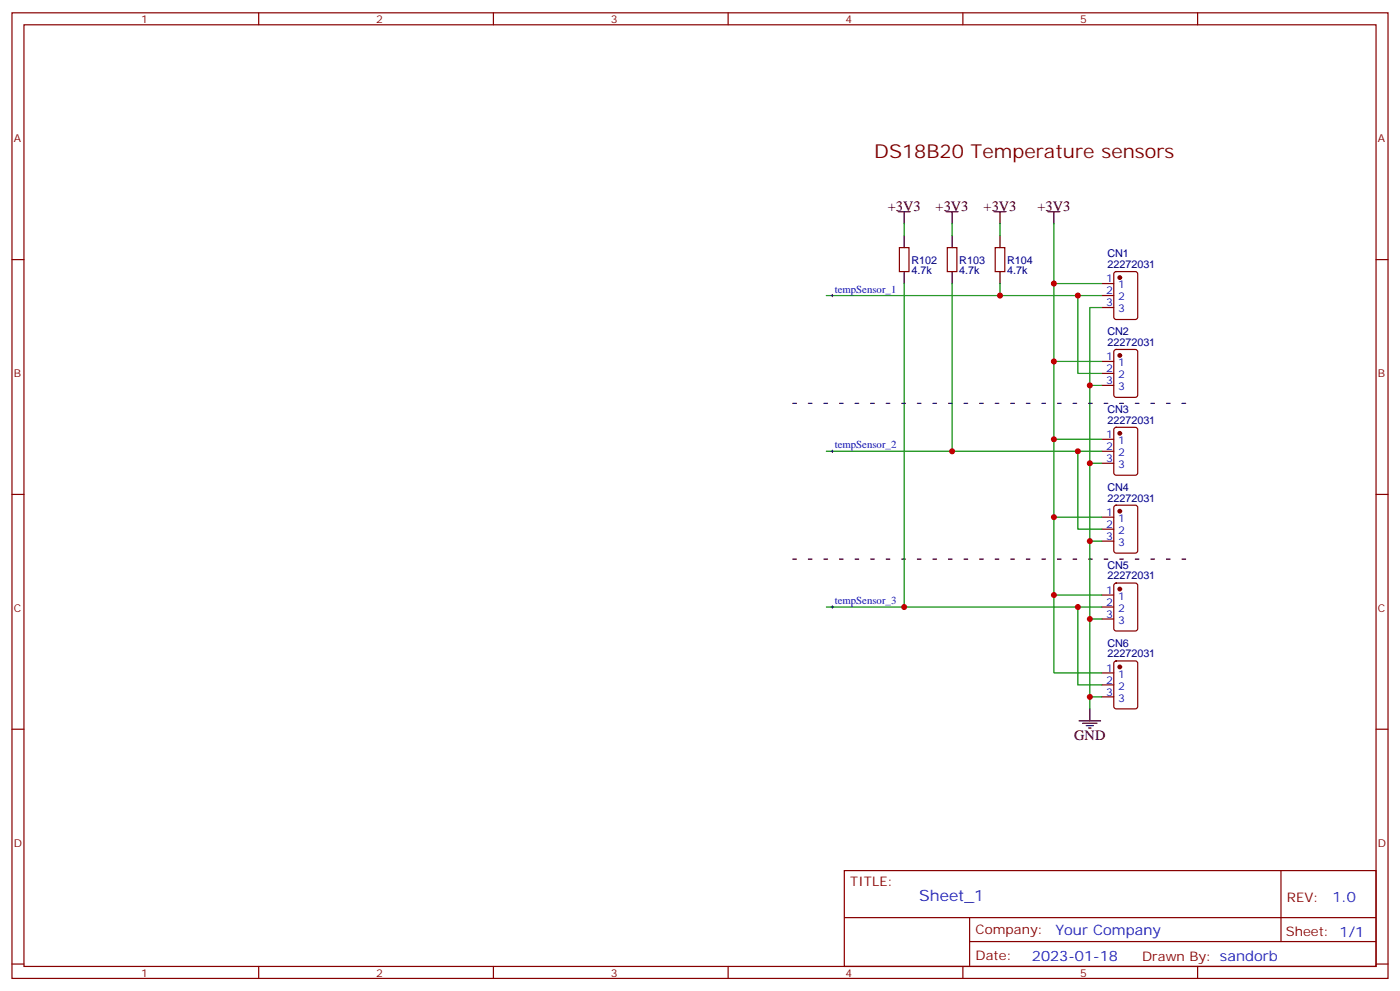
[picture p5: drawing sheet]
<svg xmlns="http://www.w3.org/2000/svg" width="412mm" height="292mm" viewBox="0 0 412 292" stroke-linecap="round" stroke-linejoin="round" font-family="sans-serif">
<g fill="none" stroke="#870000" stroke-width=".35">
<path d="M3.5 3.8h405.4v284.3h-405.4zM7.1 7.3h398.2v277.3h-398.2zM76.2 3.8v3.5M145.3 3.8v3.5M214.5 3.8v3.5M283.6 3.8v3.5M352.8 3.8v3.5M3.5 76.4h3.6M264.9 72.9h2.9v7.1h-2.9zM279 72.9h2.9v7.1h-2.9zM293.2 72.9h2.8v7.1h-2.8zM405.3 76.4h3.6"/>
<path d="M324.6 83.5h3.5M324.6 87h3.5M324.6 90.6h3.5M328.3 80.2l.5-.2h5.6l.7 .4v13l-.4 .6-5.9 .1-.7-.5v-12.9zM324.6 106.4h3.5M324.6 110h3.5M324.6 113.5h3.5M328.3 103.1l.5-.2h5.6l.7 .4v13l-.4 .7h-5.9l-.7-.4v-13zM324.6 129.4h3.5M324.6 132.9h3.5M324.6 136.4h3.5M328.3 126l.5-.2h5.6l.7 .5v12.9l-.4 .7h-5.9l-.7-.4v-13z"/>
<path d="M3.5 145.6h3.6M324.6 152.3h3.5M324.6 155.8h3.5M324.6 159.3h3.5M328.3 149l.5-.2h5.6l.7 .4v13l-.4 .6-5.9 .1-.7-.5v-12.9zM405.3 145.6h3.6M324.6 175.2h3.5M324.6 178.8h3.5M328.3 171.9l.5-.2h5.6l.7 .4v13l-.4 .7h-5.9l-.7-.5v-12.9zM324.6 182.3h3.5M324.6 198.2h3.5M328.3 194.8l.5-.2h5.6l.7 .5v12.9l-.4 .7h-5.9l-.7-.4v-13z"/>
<path d="M3.5 214.7h3.6M324.6 201.7h3.5M324.6 205.2h3.5M405.3 214.7h3.6M248.7 256.4h156.6v28.2h-156.6zM377.3 256.4v20.9M248.7 270.2h156.5M285.6 277.3h119.6M285.6 270.2v14.1M3.5 283.9h3.6M76.2 284.6v3.5M145.3 284.6v3.5"/>
<path d="M214.5 284.6v3.5M283.6 284.6v3.5M352.8 284.6v3.5M405.3 283.9h3.6"/>
</g>
<g fill="#870000" stroke="#870000" stroke-width=".35">
<circle cx="329.8" cy="150.5" r=".53"/>
<circle cx="329.8" cy="127.6" r=".53"/>
<circle cx="329.8" cy="104.7" r=".53"/>
<circle cx="329.8" cy="81.7" r=".53"/>
<circle cx="329.8" cy="173.5" r=".53"/>
<circle cx="329.8" cy="196.4" r=".53"/>
</g>
<g fill="none" stroke="#000" stroke-width=".35">
<path d="M264.6 62.3h3.5M266.3 62.3v3.6M266.3 69.4v3.5M266.3 80v3.5M278.7 62.3h3.5M280.5 62.3v3.6M280.5 69.4v3.5M280.5 80v3.5M292.8 62.3h3.5M294.6 62.3v3.6M294.6 69.4v3.5M294.6 80v3.5"/>
<path d="M308.7 62.3h3.5M310.4 62.3v3.6M317.9 212.3h6.3M318.9 213h4.2M320 213.7h2.1M320.7 214.4h.7M321 208.7v3.6"/>
</g>
<g fill="none" stroke="#008700" stroke-width=".35">
<path d="M266.3 65.9v3.5M280.5 65.9v3.5M294.6 65.9v3.5M310.4 65.9v17.6h14.2M243.4 87h51.2M266.3 83.5v95.3h58.3M280.5 83.5v49.4h44.1M294.6 83.5v3.5h30M310.4 83.5v22.9h14.2M317.5 87v23h7.1M324.6 90.6h-3.6v118.1M310.4 106.4v23h14.2"/>
<path d="M321 113.5h3.6M243.4 132.9h37.1M310.4 129.4v68.8h14.2M317.5 132.9v22.9h7.1M321 136.4h3.6M310.4 152.3h14.2M321 159.3h3.6M243.4 178.8h22.9M310.4 175.2h14.2M317.5 178.8v22.9h7.1M321 182.3h3.6M321 205.2h3.6"/>
</g>
<path d="M244.8 87h.7M245.2 86.7v.7M244.8 132.9h.7M245.2 132.5v.7M244.8 178.8h.7M245.2 178.4v.7" fill="none" stroke="#000" stroke-width=".29"/>
<path d="M349.2 118.8h-116.4M349.2 164.6h-116.4" fill="none" stroke="#000" stroke-width=".35" stroke-dasharray="1.1 3.5"/>
<g fill="#c00">
<circle cx="310.4" cy="83.5" r=".88"/>
<circle cx="310.4" cy="106.4" r=".88"/>
<circle cx="310.4" cy="175.2" r=".88"/>
<circle cx="310.4" cy="152.3" r=".88"/>
<circle cx="317.5" cy="87" r=".88"/>
<circle cx="317.5" cy="178.8" r=".88"/>
<circle cx="317.5" cy="132.9" r=".88"/>
<circle cx="321" cy="205.2" r=".88"/>
<circle cx="321" cy="182.3" r=".88"/>
<circle cx="321" cy="159.3" r=".88"/>
<circle cx="321" cy="136.4" r=".88"/>
<circle cx="321" cy="113.5" r=".88"/>
<circle cx="310.4" cy="129.4" r=".88"/>
<circle cx="294.6" cy="87" r=".88"/>
<circle cx="280.5" cy="132.9" r=".88"/>
<circle cx="266.3" cy="178.8" r=".88"/>
</g>
<text font-size="5.6" fill="#600" x="257.5" y="46.5">DS18B20 Temperature sensors</text>
<text font-size="4.6" fill="#00f" x="270.8" y="265.4">Sheet_1</text>
<g font-size="4.2">
<text x="261.5" y="62">+3V3</text>
<text x="275.6" y="62">+3V3</text>
<text x="289.7" y="62">+3V3</text>
<text x="305.6" y="62">+3V3</text>
<text x="316.4" y="217.9">GND</text>
</g>
<g font-size="4.2" fill="#00f">
<text x="392.5" y="265.6">1.0</text>
<text x="310.9" y="275.2">Your Company</text>
<text x="304" y="283">2023-01-18</text>
</g>
<g font-size="3.9" fill="#800">
<text x="250.5" y="260.9">TITLE:</text>
<text x="379.1" y="265.6">REV:</text>
<text x="287.4" y="275.1">Company:</text>
<text x="378.7" y="275.8">Sheet: 1/1</text>
<text x="287.4" y="282.8">Date:</text>
<text x="336.4" y="282.9">Drawn By: sandorb</text>
</g>
<g font-size="3.2" fill="#800">
<text x="41.6" y="6.8">1</text>
<text x="110.8" y="6.8">2</text>
<text x="179.9" y="6.8">3</text>
<text x="249.1" y="6.8">4</text>
<text x="318.2" y="6.8">5</text>
<text x="4.1" y="41.9">A</text>
<text x="405.9" y="41.9">A</text>
<text x="4.1" y="111">B</text>
<text x="405.9" y="111">B</text>
<text x="4.1" y="180.2">C</text>
<text x="405.9" y="180.2">C</text>
<text x="4.1" y="249.3">D</text>
<text x="405.9" y="249.3">D</text>
<text x="41.6" y="287.6">1</text>
<text x="110.8" y="287.6">2</text>
<text x="179.9" y="287.6">3</text>
<text x="249.1" y="287.6">4</text>
<text x="318.2" y="287.6">5</text>
</g>
<g font-size="3.2" fill="#000080">
<text x="268.5" y="77.6">R102</text>
<text x="282.6" y="77.6">R103</text>
<text x="296.7" y="77.6">R104</text>
<text x="326.2" y="75.7">CN1</text>
<text x="268.5" y="80.8">4.7k</text>
<text x="282.6" y="80.8">4.7k</text>
<text x="296.7" y="80.8">4.7k</text>
<text x="326.2" y="78.9">22272031</text>
<text x="326.2" y="101.8">22272031</text>
<text x="326.2" y="98.7">CN2</text>
<text x="326.2" y="124.8">22272031</text>
<text x="326.2" y="121.6">CN3</text>
<text x="326.2" y="147.7">22272031</text>
<text x="326.2" y="144.5">CN4</text>
<text x="326.2" y="167.5">CN5</text>
<text x="326.2" y="170.6">22272031</text>
<text x="326.2" y="190.4">CN6</text>
<text x="326.2" y="193.6">22272031</text>
</g>
<g font-size="3.2" fill="#00f">
<text x="325.9" y="83.1">1</text>
<text x="245.9" y="86.1">tempSensor_1</text>
<text x="325.9" y="86.7">2</text>
<text x="329.4" y="84.9">1</text>
<text x="329.4" y="88.4">2</text>
<text x="325.9" y="90.2">3</text>
<text x="329.4" y="92">3</text>
<text x="325.9" y="106.1">1</text>
<text x="329.4" y="107.8">1</text>
<text x="325.9" y="109.6">2</text>
<text x="325.9" y="113.1">3</text>
<text x="329.4" y="111.4">2</text>
<text x="329.4" y="114.9">3</text>
<text x="325.9" y="129">1</text>
<text x="329.4" y="130.8">1</text>
<text x="245.9" y="132">tempSensor_2</text>
<text x="325.9" y="132.5">2</text>
<text x="325.9" y="136.1">3</text>
<text x="329.4" y="134.3">2</text>
<text x="329.4" y="137.8">3</text>
<text x="325.9" y="151.9">1</text>
<text x="325.9" y="155.5">2</text>
<text x="329.4" y="153.7">1</text>
<text x="325.9" y="159">3</text>
<text x="329.4" y="157.2">2</text>
<text x="329.4" y="160.8">3</text>
<text x="245.9" y="177.9">tempSensor_3</text>
<text x="325.9" y="174.9">1</text>
<text x="325.9" y="178.4">2</text>
<text x="329.4" y="176.6">1</text>
<text x="325.9" y="181.9">3</text>
<text x="329.4" y="180.2">2</text>
<text x="329.4" y="183.7">3</text>
<text x="325.9" y="197.8">1</text>
<text x="325.9" y="201.3">2</text>
<text x="329.4" y="199.6">1</text>
<text x="329.4" y="203.1">2</text>
<text x="325.9" y="204.9">3</text>
<text x="329.4" y="206.6">3</text>
</g>
</svg>
